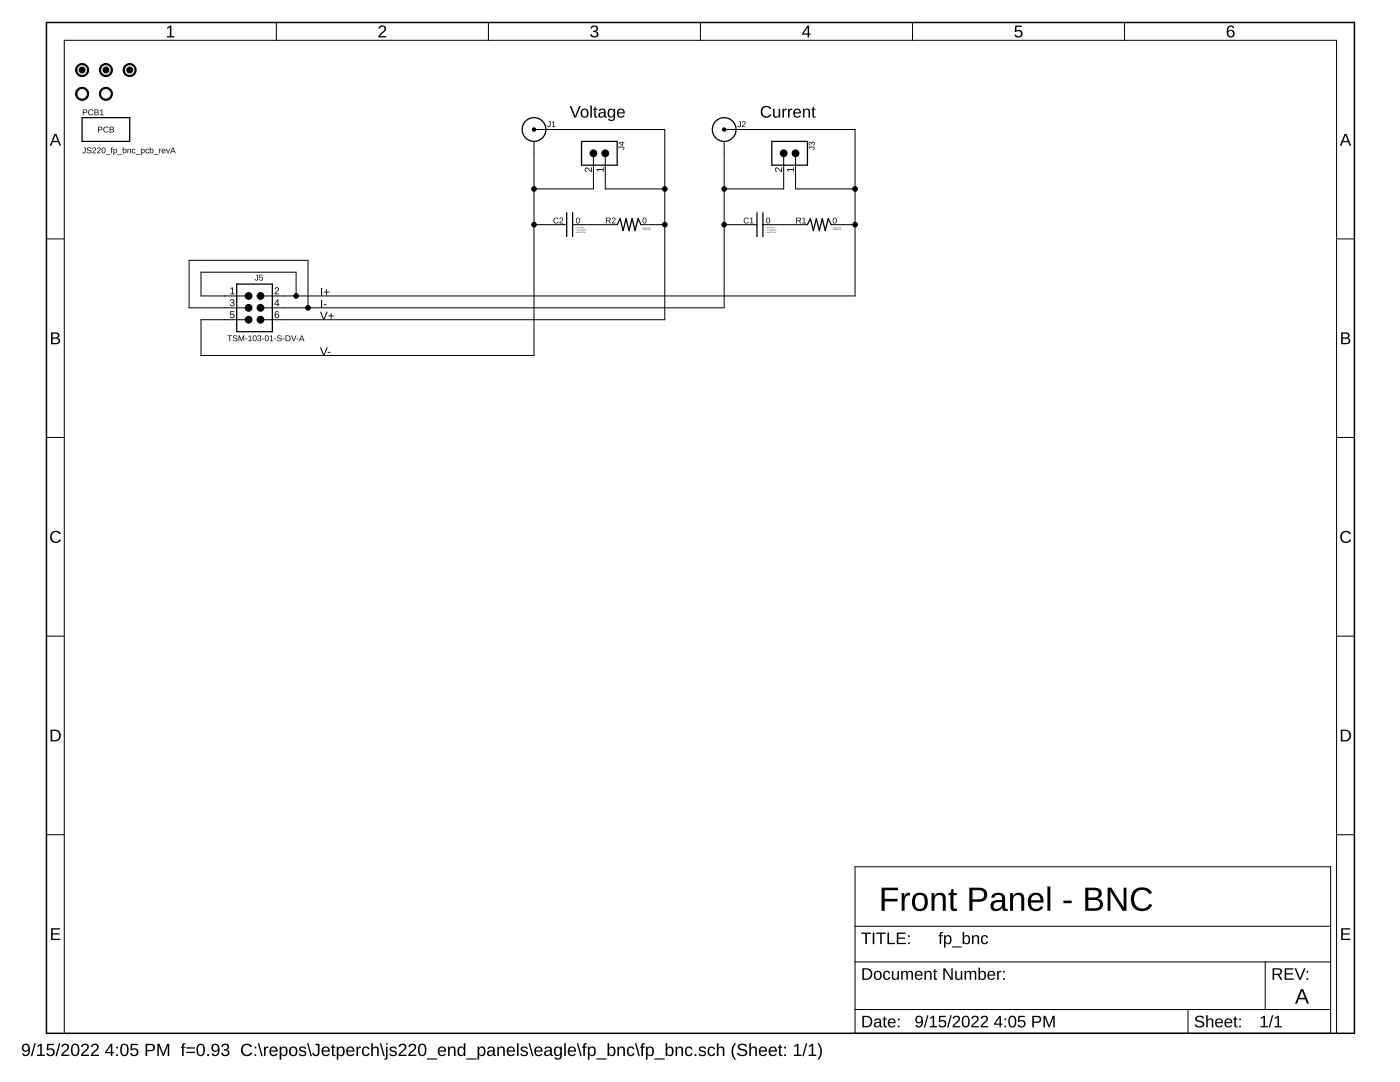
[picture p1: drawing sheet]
<?xml version="1.0" encoding="utf-8"?>
<!DOCTYPE eagle SYSTEM "eagle.dtd">
<eagle version="9.6.2">
<drawing>
<settings>
<setting alwaysvectorfont="no"/>
<setting verticaltext="up"/>
</settings>
<grid distance="0.1" unitdist="inch" unit="inch" style="lines" multiple="1" display="no" altdistance="0.01" altunitdist="inch" altunit="inch"/>
<schematic xreflabel="%F%N/%S.%C%R" xrefpart="/%S.%C%R">
<libraries>
<library name="frames">
<symbols>
<symbol name="FRAME_A_L">
<frame x1="0" y1="0" x2="279.4" y2="215.9" columns="6" rows="5" layer="94" border-bottom="no"/>
</symbol>
<symbol name="DOCFIELD">
<wire x1="0" y1="0" x2="71.12" y2="0" width="0.1016" layer="94"/>
<wire x1="101.6" y1="15.24" x2="87.63" y2="15.24" width="0.1016" layer="94"/>
<wire x1="0" y1="0" x2="0" y2="5.08" width="0.1016" layer="94"/>
<wire x1="0" y1="5.08" x2="71.12" y2="5.08" width="0.1016" layer="94"/>
<wire x1="0" y1="5.08" x2="0" y2="15.24" width="0.1016" layer="94"/>
<wire x1="101.6" y1="15.24" x2="101.6" y2="5.08" width="0.1016" layer="94"/>
<wire x1="71.12" y1="5.08" x2="71.12" y2="0" width="0.1016" layer="94"/>
<wire x1="71.12" y1="5.08" x2="87.63" y2="5.08" width="0.1016" layer="94"/>
<wire x1="71.12" y1="0" x2="101.6" y2="0" width="0.1016" layer="94"/>
<wire x1="87.63" y1="15.24" x2="87.63" y2="5.08" width="0.1016" layer="94"/>
<wire x1="87.63" y1="15.24" x2="0" y2="15.24" width="0.1016" layer="94"/>
<wire x1="87.63" y1="5.08" x2="101.6" y2="5.08" width="0.1016" layer="94"/>
<wire x1="101.6" y1="5.08" x2="101.6" y2="0" width="0.1016" layer="94"/>
<wire x1="0" y1="15.24" x2="0" y2="22.86" width="0.1016" layer="94"/>
<wire x1="101.6" y1="35.56" x2="0" y2="35.56" width="0.1016" layer="94"/>
<wire x1="101.6" y1="35.56" x2="101.6" y2="22.86" width="0.1016" layer="94"/>
<wire x1="0" y1="22.86" x2="101.6" y2="22.86" width="0.1016" layer="94"/>
<wire x1="0" y1="22.86" x2="0" y2="35.56" width="0.1016" layer="94"/>
<wire x1="101.6" y1="22.86" x2="101.6" y2="15.24" width="0.1016" layer="94"/>
<text x="1.27" y="1.27" size="2.54" layer="94">Date:</text>
<text x="12.7" y="1.27" size="2.54" layer="94">&gt;LAST_DATE_TIME</text>
<text x="72.39" y="1.27" size="2.54" layer="94">Sheet:</text>
<text x="86.36" y="1.27" size="2.54" layer="94">&gt;SHEET</text>
<text x="88.9" y="11.43" size="2.54" layer="94">REV:</text>
<text x="1.27" y="19.05" size="2.54" layer="94">TITLE:</text>
<text x="1.27" y="11.43" size="2.54" layer="94">Document Number:</text>
<text x="17.78" y="19.05" size="2.54" layer="94">&gt;DRAWING_NAME</text>
</symbol>
</symbols>
<devicesets>
<deviceset name="FRAME_A_L" prefix="FRAME" uservalue="yes">
<gates>
<gate name="G$1" symbol="FRAME_A_L" x="0" y="0" addlevel="always"/>
<gate name="G$2" symbol="DOCFIELD" x="172.72" y="0" addlevel="always"/>
</gates>
<devices>
<device name="">
<technologies>
<technology name=""/>
</technologies>
</device>
</devices>
</deviceset>
</devicesets>
</library>
<library name="jetperch">
<symbols>
<symbol name="CONN_0.1_3X2">
<pin name="2" x="5.08" y="2.54" visible="pad" length="short" rot="R180"/>
<pin name="4" x="5.08" y="0" visible="pad" length="short" rot="R180"/>
<wire x1="2.54" y1="5.08" x2="-5.08" y2="5.08" width="0.254" layer="94"/>
<wire x1="-5.08" y1="5.08" x2="-5.08" y2="-5.08" width="0.254" layer="94"/>
<wire x1="-5.08" y1="-5.08" x2="2.54" y2="-5.08" width="0.254" layer="94"/>
<circle x="0" y="2.54" radius="0.71841875" width="0" layer="94"/>
<circle x="0" y="0" radius="0.71841875" width="0" layer="94"/>
<wire x1="2.54" y1="-5.08" x2="2.54" y2="0" width="0.254" layer="94"/>
<wire x1="2.54" y1="0" x2="2.54" y2="2.54" width="0.254" layer="94"/>
<wire x1="2.54" y1="2.54" x2="2.54" y2="5.08" width="0.254" layer="94"/>
<wire x1="0" y1="2.54" x2="2.54" y2="2.54" width="0.1524" layer="94"/>
<wire x1="0" y1="0" x2="2.54" y2="0" width="0.1524" layer="94"/>
<text x="-5.08" y="5.334" size="1.27" layer="95">&gt;NAME</text>
<text x="-5.08" y="-6.858" size="1.27" layer="96">&gt;VALUE</text>
<pin name="1" x="-7.62" y="2.54" visible="pad" length="short"/>
<pin name="3" x="-7.62" y="0" visible="pad" length="short"/>
<circle x="-2.54" y="2.54" radius="0.71841875" width="0" layer="94"/>
<circle x="-2.54" y="0" radius="0.71841875" width="0" layer="94"/>
<wire x1="-2.54" y1="2.54" x2="-5.08" y2="2.54" width="0.1524" layer="94"/>
<wire x1="-2.54" y1="0" x2="-5.08" y2="0" width="0.1524" layer="94"/>
<pin name="5" x="-7.62" y="-2.54" visible="pad" length="short"/>
<circle x="-2.54" y="-2.54" radius="0.71841875" width="0" layer="94"/>
<wire x1="-2.54" y1="-2.54" x2="-5.08" y2="-2.54" width="0.1524" layer="94"/>
<pin name="6" x="5.08" y="-2.54" visible="pad" length="short" rot="R180"/>
<circle x="0" y="-2.54" radius="0.71841875" width="0" layer="94"/>
<wire x1="0" y1="-2.54" x2="2.54" y2="-2.54" width="0.1524" layer="94"/>
</symbol>
<symbol name="FIDUCIAL">
<circle x="0" y="0" radius="1.27" width="0.254" layer="94"/>
<circle x="0" y="0" radius="0.635" width="0" layer="94"/>
</symbol>
<symbol name="STAND-OFF">
<circle x="0" y="0" radius="1.27" width="0.254" layer="94"/>
</symbol>
<symbol name="PCB">
<wire x1="-5.08" y1="2.54" x2="-5.08" y2="-2.54" width="0.254" layer="94"/>
<wire x1="-5.08" y1="-2.54" x2="5.08" y2="-2.54" width="0.254" layer="94"/>
<wire x1="5.08" y1="-2.54" x2="5.08" y2="2.54" width="0.254" layer="94"/>
<wire x1="5.08" y1="2.54" x2="-5.08" y2="2.54" width="0.254" layer="94"/>
<text x="0" y="0" size="1.27" layer="94" align="center">PCB</text>
<text x="-5.08" y="-5.08" size="1.27" layer="96">&gt;VALUE</text>
<text x="-5.08" y="3.048" size="1.27" layer="95">&gt;NAME</text>
</symbol>
<symbol name="RES_H">
<wire x1="-2.54" y1="0" x2="-1.905" y2="1.27" width="0.254" layer="94"/>
<wire x1="-1.905" y1="1.27" x2="-1.27" y2="-1.27" width="0.254" layer="94"/>
<wire x1="-1.27" y1="-1.27" x2="-0.635" y2="1.27" width="0.254" layer="94"/>
<wire x1="-0.635" y1="1.27" x2="0" y2="-1.27" width="0.254" layer="94"/>
<wire x1="0" y1="-1.27" x2="0.635" y2="1.27" width="0.254" layer="94"/>
<wire x1="0.635" y1="1.27" x2="1.27" y2="-1.27" width="0.254" layer="94"/>
<wire x1="1.27" y1="-1.27" x2="1.905" y2="1.27" width="0.254" layer="94"/>
<wire x1="1.905" y1="1.27" x2="2.54" y2="0" width="0.254" layer="94"/>
<pin name="P$1" x="-5.08" y="0" visible="off" length="short"/>
<pin name="P$2" x="5.08" y="0" visible="off" length="short" rot="R180"/>
<text x="-2.794" y="0.254" size="1.27" layer="95" align="bottom-right">&gt;NAME</text>
<text x="2.794" y="0.254" size="1.27" layer="95">&gt;VALUE</text>
<text x="2.794" y="-0.254" size="0.254" layer="97" align="top-left">&gt;TOLERANCE</text>
<text x="2.794" y="-0.5842" size="0.254" layer="97" align="top-left">&gt;WATTAGE</text>
<text x="2.794" y="-0.9144" size="0.254" layer="97" align="top-left">&gt;TEMP_CO</text>
</symbol>
<symbol name="CAP_H">
<wire x1="0.635" y1="-2.54" x2="0.635" y2="0" width="0.254" layer="94"/>
<wire x1="0.635" y1="0" x2="0.635" y2="2.54" width="0.254" layer="94"/>
<wire x1="-0.635" y1="-2.54" x2="-0.635" y2="0" width="0.254" layer="94"/>
<wire x1="-0.635" y1="0" x2="-0.635" y2="2.54" width="0.254" layer="94"/>
<wire x1="-0.635" y1="0" x2="-2.54" y2="0" width="0.1524" layer="94"/>
<wire x1="0.635" y1="0" x2="2.54" y2="0" width="0.1524" layer="94"/>
<pin name="1" x="-5.08" y="0" visible="off" length="short"/>
<pin name="2" x="5.08" y="0" visible="off" length="short" rot="R180"/>
<text x="-1.27" y="0.254" size="1.27" layer="95" align="bottom-right">&gt;NAME</text>
<text x="1.27" y="0.254" size="1.27" layer="96">&gt;VALUE</text>
<text x="1.27" y="-0.762" size="0.254" layer="97">&gt;VOLTAGE</text>
<text x="1.27" y="-1.27" size="0.254" layer="97">&gt;TOLERANCE</text>
<text x="1.27" y="-1.778" size="0.254" layer="97">&gt;DIELECTRIC</text>
</symbol>
<symbol name="BNC">
<pin name="SIGNAL" x="5.08" y="0" visible="off" length="middle" rot="R180"/>
<circle x="0" y="0" radius="2.54" width="0.254" layer="94"/>
<text x="2.794" y="0.508" size="1.27" layer="94">&gt;NAME</text>
<circle x="0" y="0" radius="0.359209375" width="0" layer="94"/>
<pin name="SHIELD" x="0" y="-5.08" visible="off" length="short" rot="R90"/>
</symbol>
<symbol name="CONN_0.1_2X1">
<pin name="1" x="5.08" y="2.54" visible="pad" length="short" rot="R180"/>
<pin name="2" x="5.08" y="0" visible="pad" length="short" rot="R180"/>
<wire x1="2.54" y1="5.08" x2="-2.54" y2="5.08" width="0.254" layer="94"/>
<wire x1="-2.54" y1="5.08" x2="-2.54" y2="-2.54" width="0.254" layer="94"/>
<wire x1="-2.54" y1="-2.54" x2="2.54" y2="-2.54" width="0.254" layer="94"/>
<circle x="0" y="2.54" radius="0.71841875" width="0" layer="94"/>
<circle x="0" y="0" radius="0.71841875" width="0" layer="94"/>
<wire x1="2.54" y1="-2.54" x2="2.54" y2="0" width="0.254" layer="94"/>
<wire x1="2.54" y1="0" x2="2.54" y2="2.54" width="0.254" layer="94"/>
<wire x1="2.54" y1="2.54" x2="2.54" y2="5.08" width="0.254" layer="94"/>
<wire x1="0" y1="2.54" x2="2.54" y2="2.54" width="0.1524" layer="94"/>
<wire x1="0" y1="0" x2="2.54" y2="0" width="0.1524" layer="94"/>
<text x="-2.54" y="5.334" size="1.27" layer="95">&gt;NAME</text>
<text x="-2.54" y="-4.318" size="1.27" layer="96">&gt;VALUE</text>
</symbol>
</symbols>
<devicesets>
<deviceset name="CONN_0.1_3X2" prefix="J" uservalue="yes">
<gates>
<gate name="G1" symbol="CONN_0.1_3X2" x="0" y="0"/>
</gates>
<devices>
<device name="_F_RA" package="CONN_0.1_3X2_F_RA">
<connects>
<connect gate="G1" pin="1" pad="1"/>
<connect gate="G1" pin="2" pad="2"/>
<connect gate="G1" pin="3" pad="3"/>
<connect gate="G1" pin="4" pad="4"/>
<connect gate="G1" pin="5" pad="5"/>
<connect gate="G1" pin="6" pad="6"/>
</connects>
<technologies>
<technology name=""/>
</technologies>
</device>
<device name="_M" package="CONN_0.1_3X2_M">
<connects>
<connect gate="G1" pin="1" pad="1"/>
<connect gate="G1" pin="2" pad="2"/>
<connect gate="G1" pin="3" pad="3"/>
<connect gate="G1" pin="4" pad="4"/>
<connect gate="G1" pin="5" pad="5"/>
<connect gate="G1" pin="6" pad="6"/>
</connects>
<technologies>
<technology name=""/>
</technologies>
</device>
<device name="_MSA" package="CONN_0.1_3X2_MSA">
<connects>
<connect gate="G1" pin="1" pad="1"/>
<connect gate="G1" pin="2" pad="2"/>
<connect gate="G1" pin="3" pad="3"/>
<connect gate="G1" pin="4" pad="4"/>
<connect gate="G1" pin="5" pad="5"/>
<connect gate="G1" pin="6" pad="6"/>
</connects>
<technologies>
<technology name=""/>
</technologies>
</device>
</devices>
</deviceset>
<deviceset name="FIDUCIAL" prefix="FD">
<gates>
<gate name="G$1" symbol="FIDUCIAL" x="0" y="0"/>
</gates>
<devices>
<device name="_1MM" package="FIDUCIAL_1MM_2MM">
<technologies>
<technology name="">
<attribute name="POPULATE" value="0"/>
</technology>
</technologies>
</device>
</devices>
</deviceset>
<deviceset name="HOLE" prefix="H">
<gates>
<gate name="G$1" symbol="STAND-OFF" x="0" y="0"/>
</gates>
<devices>
<device name="_#6" package="HOLE_3.5MM">
<technologies>
<technology name=""/>
</technologies>
</device>
<device name="_#6_NORESTRICT" package="HOLE_3.5MM_NORESTRICT">
<technologies>
<technology name=""/>
</technologies>
</device>
</devices>
</deviceset>
<deviceset name="PCB" prefix="PCB" uservalue="yes">
<gates>
<gate name="G$1" symbol="PCB" x="0" y="0"/>
</gates>
<devices>
<device name="">
<technologies>
<technology name=""/>
</technologies>
</device>
</devices>
</deviceset>
<deviceset name="RESISTOR" prefix="R" uservalue="yes">
<gates>
<gate name="G$1" symbol="RES_H" x="0" y="0"/>
</gates>
<devices>
<device name="_0603" package="0603">
<connects>
<connect gate="G$1" pin="P$1" pad="1"/>
<connect gate="G$1" pin="P$2" pad="2"/>
</connects>
<technologies>
<technology name="">
<attribute name="TEMP_CO" value="100 ppm/°C" constant="no"/>
<attribute name="TOLERANCE" value="1%" constant="no"/>
<attribute name="WATTAGE" value="0.1W" constant="no"/>
</technology>
</technologies>
</device>
<device name="_0805" package="0805">
<connects>
<connect gate="G$1" pin="P$1" pad="1"/>
<connect gate="G$1" pin="P$2" pad="2"/>
</connects>
<technologies>
<technology name="">
<attribute name="TOLERANCE" value="" constant="no"/>
</technology>
</technologies>
</device>
<device name="_1206" package="1206">
<connects>
<connect gate="G$1" pin="P$1" pad="1"/>
<connect gate="G$1" pin="P$2" pad="2"/>
</connects>
<technologies>
<technology name="">
<attribute name="TOLERANCE" value="" constant="no"/>
</technology>
</technologies>
</device>
<device name="_2512" package="2512">
<connects>
<connect gate="G$1" pin="P$1" pad="1"/>
<connect gate="G$1" pin="P$2" pad="2"/>
</connects>
<technologies>
<technology name=""/>
</technologies>
</device>
<device name="_2728" package="2728">
<connects>
<connect gate="G$1" pin="P$1" pad="1"/>
<connect gate="G$1" pin="P$2" pad="2"/>
</connects>
<technologies>
<technology name=""/>
</technologies>
</device>
</devices>
</deviceset>
<deviceset name="CAP" prefix="C" uservalue="yes">
<gates>
<gate name="A" symbol="CAP_H" x="0" y="0"/>
</gates>
<devices>
<device name="_0603" package="0603">
<connects>
<connect gate="A" pin="1" pad="1"/>
<connect gate="A" pin="2" pad="2"/>
</connects>
<technologies>
<technology name=""/>
</technologies>
</device>
<device name="_1206" package="1206">
<connects>
<connect gate="A" pin="1" pad="1"/>
<connect gate="A" pin="2" pad="2"/>
</connects>
<technologies>
<technology name=""/>
</technologies>
</device>
<device name="_0805" package="0805">
<connects>
<connect gate="A" pin="1" pad="1"/>
<connect gate="A" pin="2" pad="2"/>
</connects>
<technologies>
<technology name=""/>
</technologies>
</device>
<device name="_1210" package="1210">
<connects>
<connect gate="A" pin="1" pad="1"/>
<connect gate="A" pin="2" pad="2"/>
</connects>
<technologies>
<technology name=""/>
</technologies>
</device>
</devices>
</deviceset>
<deviceset name="BNC_JACK" prefix="J" uservalue="yes">
<gates>
<gate name="G$1" symbol="BNC" x="0" y="0"/>
</gates>
<devices>
<device name="_31-5640-1010" package="BNC_31-5640-1010">
<connects>
<connect gate="G$1" pin="SHIELD" pad="GROUND"/>
<connect gate="G$1" pin="SIGNAL" pad="SIGNAL"/>
</connects>
<technologies>
<technology name=""/>
</technologies>
</device>
<device name="BNC_31-5329-52RFX" package="BNC_31-5329-52RFX">
<connects>
<connect gate="G$1" pin="SHIELD" pad="G@1 G@2 G@3 G@4"/>
<connect gate="G$1" pin="SIGNAL" pad="SIGNAL"/>
</connects>
<technologies>
<technology name=""/>
</technologies>
</device>
<device name="_5-1634513-1" package="BNC_5-1634513-1">
<connects>
<connect gate="G$1" pin="SHIELD" pad="G@1 G@2 G@3 G@4"/>
<connect gate="G$1" pin="SIGNAL" pad="SIGNAL"/>
</connects>
<technologies>
<technology name=""/>
</technologies>
</device>
</devices>
</deviceset>
<deviceset name="CONN_0.1_2X1" prefix="J" uservalue="yes">
<gates>
<gate name="G$1" symbol="CONN_0.1_2X1" x="0" y="-2.54"/>
</gates>
<devices>
<device name="" package="CONN_0.1_2X1_M">
<connects>
<connect gate="G$1" pin="1" pad="1"/>
<connect gate="G$1" pin="2" pad="2"/>
</connects>
<technologies>
<technology name=""/>
</technologies>
</device>
</devices>
</deviceset>
</devicesets>
</library>
</libraries>
<attributes>
</attributes>
<variantdefs>
</variantdefs>
<classes>
<class number="0" name="default" width="0" drill="0">
</class>
</classes>
<parts>
<part name="FRAME1" library="frames" deviceset="FRAME_A_L" device="" value="PG1"/>
<part name="J5" library="jetperch" deviceset="CONN_0.1_3X2" device="_MSA" value="TSM-103-01-S-DV-A">
<attribute name="MPN" value="TSM-103-01-S-DV-A"/>
<attribute name="POPULATE" value="1"/>
</part>
<part name="FUD1" library="jetperch" deviceset="FIDUCIAL" device="_1MM"/>
<part name="FUD2" library="jetperch" deviceset="FIDUCIAL" device="_1MM"/>
<part name="FUD3" library="jetperch" deviceset="FIDUCIAL" device="_1MM"/>
<part name="H1" library="jetperch" deviceset="HOLE" device="_#6_NORESTRICT" value="HOLE_#6_NORESTRICT">
<attribute name="POPULATE" value="0"/>
</part>
<part name="H2" library="jetperch" deviceset="HOLE" device="_#6_NORESTRICT" value="HOLE_#6_NORESTRICT">
<attribute name="POPULATE" value="0"/>
</part>
<part name="PCB1" library="jetperch" deviceset="PCB" device="" value="JS220_fp_bnc_pcb_revA">
<attribute name="POPULATE" value="1"/>
</part>
<part name="R2" library="jetperch" deviceset="RESISTOR" device="_1206" value="0">
<attribute name="POPULATE" value="0"/>
<attribute name="TOLERANCE" value="1%"/>
</part>
<part name="C2" library="jetperch" deviceset="CAP" device="_0603" value="0">
<attribute name="POPULATE" value="0"/>
</part>
<part name="J1" library="jetperch" deviceset="BNC_JACK" device="BNC_31-5329-52RFX" value="031-5329-52RFX">
<attribute name="MPN" value="031-5329-52RFX"/>
<attribute name="POPULATE" value="1"/>
</part>
<part name="J2" library="jetperch" deviceset="BNC_JACK" device="BNC_31-5329-52RFX" value="031-5329-52RFX">
<attribute name="MPN" value="031-5329-52RFX"/>
<attribute name="POPULATE" value="1"/>
</part>
<part name="R1" library="jetperch" deviceset="RESISTOR" device="_1206" value="0">
<attribute name="POPULATE" value="0"/>
<attribute name="TOLERANCE" value="1%"/>
</part>
<part name="C1" library="jetperch" deviceset="CAP" device="_0603" value="0">
<attribute name="POPULATE" value="0"/>
</part>
<part name="J3" library="jetperch" deviceset="CONN_0.1_2X1" device="">
<attribute name="POPULATE" value="0"/>
</part>
<part name="J4" library="jetperch" deviceset="CONN_0.1_2X1" device="">
<attribute name="POPULATE" value="0"/>
</part>
</parts>
<sheets>
<sheet>
<plain>
<text x="177.8" y="26.162" size="5.08" layer="97">Front Panel - BNC</text>
<text x="266.7" y="6.35" size="3.175" layer="97">A</text>
<text x="111.76" y="195.58" size="2.54" layer="97">Voltage</text>
<text x="152.4" y="195.58" size="2.54" layer="97">Current</text>
</plain>
<instances>
<instance part="FRAME1" gate="G$1" x="0" y="0" smashed="yes"/>
<instance part="FRAME1" gate="G$2" x="172.72" y="0" smashed="yes">
<attribute name="LAST_DATE_TIME" x="185.42" y="1.27" size="2.54" layer="94"/>
<attribute name="SHEET" x="259.08" y="1.27" size="2.54" layer="94"/>
<attribute name="DRAWING_NAME" x="190.5" y="19.05" size="2.54" layer="94"/>
</instance>
<instance part="J5" gate="G1" x="45.72" y="154.94" smashed="yes">
<attribute name="MPN" x="45.72" y="154.94" size="1.778" layer="96" display="off"/>
<attribute name="POPULATE" x="45.72" y="154.94" size="1.778" layer="96" display="off"/>
<attribute name="NAME" x="44.45" y="160.782" size="1.27" layer="95"/>
<attribute name="VALUE" x="38.608" y="147.828" size="1.27" layer="96"/>
</instance>
<instance part="FUD1" gate="G$1" x="7.62" y="205.74" smashed="yes"/>
<instance part="FUD2" gate="G$1" x="12.7" y="205.74" smashed="yes"/>
<instance part="FUD3" gate="G$1" x="17.78" y="205.74" smashed="yes"/>
<instance part="H1" gate="G$1" x="7.62" y="200.66" smashed="yes">
<attribute name="POPULATE" x="7.62" y="200.66" size="1.778" layer="96" display="off"/>
</instance>
<instance part="H2" gate="G$1" x="12.7" y="200.66" smashed="yes">
<attribute name="POPULATE" x="12.7" y="200.66" size="1.778" layer="96" display="off"/>
</instance>
<instance part="PCB1" gate="G$1" x="12.7" y="193.04" smashed="yes">
<attribute name="VALUE" x="7.62" y="187.96" size="1.27" layer="96"/>
<attribute name="NAME" x="7.62" y="196.088" size="1.27" layer="95"/>
<attribute name="POPULATE" x="12.7" y="193.04" size="1.27" layer="96" display="off"/>
</instance>
<instance part="R2" gate="G$1" x="124.46" y="172.72" smashed="yes">
<attribute name="NAME" x="121.666" y="172.974" size="1.27" layer="95" align="bottom-right"/>
<attribute name="VALUE" x="127.254" y="172.974" size="1.27" layer="95"/>
<attribute name="POPULATE" x="124.46" y="172.72" size="1.778" layer="96" display="off"/>
</instance>
<instance part="C2" gate="A" x="111.76" y="172.72" smashed="yes">
<attribute name="NAME" x="110.49" y="172.974" size="1.27" layer="95" align="bottom-right"/>
<attribute name="VALUE" x="113.03" y="172.974" size="1.27" layer="96"/>
<attribute name="POPULATE" x="111.76" y="172.72" size="1.778" layer="96" display="off"/>
</instance>
<instance part="J1" gate="G$1" x="104.14" y="193.04" smashed="yes">
<attribute name="NAME" x="106.934" y="193.548" size="1.27" layer="94"/>
<attribute name="POPULATE" x="104.14" y="193.04" size="1.778" layer="96" display="off"/>
<attribute name="MPN" x="104.14" y="193.04" size="1.778" layer="96" display="off"/>
</instance>
<instance part="J2" gate="G$1" x="144.78" y="193.04" smashed="yes">
<attribute name="NAME" x="147.574" y="193.548" size="1.27" layer="94"/>
<attribute name="POPULATE" x="144.78" y="193.04" size="1.778" layer="96" display="off"/>
<attribute name="MPN" x="144.78" y="193.04" size="1.778" layer="96" display="off"/>
</instance>
<instance part="R1" gate="G$1" x="165.1" y="172.72" smashed="yes">
<attribute name="NAME" x="162.306" y="172.974" size="1.27" layer="95" align="bottom-right"/>
<attribute name="VALUE" x="167.894" y="172.974" size="1.27" layer="95"/>
<attribute name="POPULATE" x="165.1" y="172.72" size="1.778" layer="96" display="off"/>
</instance>
<instance part="C1" gate="A" x="152.4" y="172.72" smashed="yes">
<attribute name="NAME" x="151.13" y="172.974" size="1.27" layer="95" align="bottom-right"/>
<attribute name="VALUE" x="153.67" y="172.974" size="1.27" layer="96"/>
<attribute name="POPULATE" x="152.4" y="172.72" size="1.778" layer="96" display="off"/>
</instance>
<instance part="J3" gate="G$1" x="157.48" y="187.96" smashed="yes" rot="R270">
<attribute name="NAME" x="162.814" y="190.5" size="1.27" layer="95" rot="R270"/>
<attribute name="VALUE" x="153.162" y="190.5" size="1.27" layer="96" rot="R270"/>
<attribute name="POPULATE" x="157.48" y="187.96" size="2.54" layer="96" rot="R270" display="off"/>
</instance>
<instance part="J4" gate="G$1" x="116.84" y="187.96" smashed="yes" rot="R270">
<attribute name="NAME" x="122.174" y="190.5" size="1.27" layer="95" rot="R270"/>
<attribute name="VALUE" x="112.522" y="190.5" size="1.27" layer="96" rot="R270"/>
<attribute name="POPULATE" x="116.84" y="187.96" size="2.54" layer="96" rot="R270" display="off"/>
</instance>
</instances>
<busses>
</busses>
<nets>
<net name="I+" class="0">
<segment>
<label x="58.42" y="157.48" size="1.778" layer="95"/>
<pinref part="J5" gate="G1" pin="1"/>
<wire x1="38.1" y1="157.48" x2="33.02" y2="157.48" width="0.1524" layer="91"/>
<wire x1="33.02" y1="157.48" x2="33.02" y2="162.56" width="0.1524" layer="91"/>
<wire x1="33.02" y1="162.56" x2="53.34" y2="162.56" width="0.1524" layer="91"/>
<wire x1="53.34" y1="162.56" x2="53.34" y2="157.48" width="0.1524" layer="91"/>
<junction x="53.34" y="157.48"/>
<pinref part="J5" gate="G1" pin="2"/>
<wire x1="53.34" y1="157.48" x2="50.8" y2="157.48" width="0.1524" layer="91"/>
<wire x1="53.34" y1="157.48" x2="172.72" y2="157.48" width="0.1524" layer="91"/>
<wire x1="172.72" y1="157.48" x2="172.72" y2="172.72" width="0.1524" layer="91"/>
<pinref part="J2" gate="G$1" pin="SIGNAL"/>
<wire x1="172.72" y1="172.72" x2="172.72" y2="180.34" width="0.1524" layer="91"/>
<wire x1="172.72" y1="180.34" x2="172.72" y2="193.04" width="0.1524" layer="91"/>
<wire x1="172.72" y1="193.04" x2="149.86" y2="193.04" width="0.1524" layer="91"/>
<pinref part="R1" gate="G$1" pin="P$2"/>
<wire x1="170.18" y1="172.72" x2="172.72" y2="172.72" width="0.1524" layer="91"/>
<junction x="172.72" y="172.72"/>
<pinref part="J3" gate="G$1" pin="1"/>
<wire x1="160.02" y1="182.88" x2="160.02" y2="180.34" width="0.1524" layer="91"/>
<wire x1="160.02" y1="180.34" x2="172.72" y2="180.34" width="0.1524" layer="91"/>
<junction x="172.72" y="180.34"/>
</segment>
</net>
<net name="V-" class="0">
<segment>
<pinref part="J5" gate="G1" pin="5"/>
<wire x1="38.1" y1="152.4" x2="33.02" y2="152.4" width="0.1524" layer="91"/>
<wire x1="33.02" y1="152.4" x2="33.02" y2="144.78" width="0.1524" layer="91"/>
<wire x1="33.02" y1="144.78" x2="104.14" y2="144.78" width="0.1524" layer="91"/>
<label x="58.42" y="144.78" size="1.778" layer="95"/>
<wire x1="104.14" y1="172.72" x2="104.14" y2="180.34" width="0.1524" layer="91"/>
<pinref part="C2" gate="A" pin="1"/>
<wire x1="104.14" y1="180.34" x2="104.14" y2="187.96" width="0.1524" layer="91"/>
<wire x1="106.68" y1="172.72" x2="104.14" y2="172.72" width="0.1524" layer="91"/>
<pinref part="J1" gate="G$1" pin="SHIELD"/>
<wire x1="104.14" y1="144.78" x2="104.14" y2="172.72" width="0.1524" layer="91"/>
<junction x="104.14" y="172.72"/>
<pinref part="J4" gate="G$1" pin="2"/>
<wire x1="116.84" y1="182.88" x2="116.84" y2="180.34" width="0.1524" layer="91"/>
<wire x1="116.84" y1="180.34" x2="104.14" y2="180.34" width="0.1524" layer="91"/>
<junction x="104.14" y="180.34"/>
</segment>
</net>
<net name="I-" class="0">
<segment>
<label x="58.42" y="154.94" size="1.778" layer="95"/>
<wire x1="50.8" y1="154.94" x2="55.88" y2="154.94" width="0.1524" layer="91"/>
<pinref part="J5" gate="G1" pin="4"/>
<pinref part="J5" gate="G1" pin="3"/>
<wire x1="38.1" y1="154.94" x2="30.48" y2="154.94" width="0.1524" layer="91"/>
<wire x1="30.48" y1="154.94" x2="30.48" y2="165.1" width="0.1524" layer="91"/>
<wire x1="30.48" y1="165.1" x2="55.88" y2="165.1" width="0.1524" layer="91"/>
<wire x1="55.88" y1="165.1" x2="55.88" y2="154.94" width="0.1524" layer="91"/>
<junction x="55.88" y="154.94"/>
<pinref part="J2" gate="G$1" pin="SHIELD"/>
<wire x1="55.88" y1="154.94" x2="144.78" y2="154.94" width="0.1524" layer="91"/>
<wire x1="144.78" y1="154.94" x2="144.78" y2="172.72" width="0.1524" layer="91"/>
<pinref part="C1" gate="A" pin="1"/>
<wire x1="144.78" y1="172.72" x2="144.78" y2="180.34" width="0.1524" layer="91"/>
<wire x1="144.78" y1="180.34" x2="144.78" y2="187.96" width="0.1524" layer="91"/>
<wire x1="147.32" y1="172.72" x2="144.78" y2="172.72" width="0.1524" layer="91"/>
<junction x="144.78" y="172.72"/>
<pinref part="J3" gate="G$1" pin="2"/>
<wire x1="157.48" y1="182.88" x2="157.48" y2="180.34" width="0.1524" layer="91"/>
<wire x1="157.48" y1="180.34" x2="144.78" y2="180.34" width="0.1524" layer="91"/>
<junction x="144.78" y="180.34"/>
</segment>
</net>
<net name="V+" class="0">
<segment>
<pinref part="J5" gate="G1" pin="6"/>
<label x="58.42" y="152.4" size="1.778" layer="95"/>
<wire x1="132.08" y1="152.4" x2="132.08" y2="172.72" width="0.1524" layer="91"/>
<pinref part="R2" gate="G$1" pin="P$2"/>
<wire x1="132.08" y1="172.72" x2="132.08" y2="180.34" width="0.1524" layer="91"/>
<wire x1="132.08" y1="180.34" x2="132.08" y2="193.04" width="0.1524" layer="91"/>
<wire x1="129.54" y1="172.72" x2="132.08" y2="172.72" width="0.1524" layer="91"/>
<junction x="132.08" y="172.72"/>
<pinref part="J1" gate="G$1" pin="SIGNAL"/>
<wire x1="109.22" y1="193.04" x2="132.08" y2="193.04" width="0.1524" layer="91"/>
<wire x1="50.8" y1="152.4" x2="132.08" y2="152.4" width="0.1524" layer="91"/>
<pinref part="J4" gate="G$1" pin="1"/>
<wire x1="119.38" y1="182.88" x2="119.38" y2="180.34" width="0.1524" layer="91"/>
<wire x1="119.38" y1="180.34" x2="132.08" y2="180.34" width="0.1524" layer="91"/>
<junction x="132.08" y="180.34"/>
</segment>
</net>
<net name="V_T" class="0">
<segment>
<pinref part="C2" gate="A" pin="2"/>
<pinref part="R2" gate="G$1" pin="P$1"/>
<wire x1="116.84" y1="172.72" x2="119.38" y2="172.72" width="0.1524" layer="91"/>
</segment>
</net>
<net name="I_T" class="0">
<segment>
<pinref part="C1" gate="A" pin="2"/>
<pinref part="R1" gate="G$1" pin="P$1"/>
<wire x1="157.48" y1="172.72" x2="160.02" y2="172.72" width="0.1524" layer="91"/>
</segment>
</net>
</nets>
</sheet>
</sheets>
<errors>
<approved hash="113,1,159.728,184.785,J3,,,,,"/>
<approved hash="113,1,119.088,184.785,J4,,,,,"/>
</errors>
</schematic>
</drawing>
<compatibility>
<note version="8.2" severity="warning">
Since Version 8.2, EAGLE supports online libraries. The ids
of those online libraries will not be understood (or retained)
with this version.
</note>
<note version="8.3" severity="warning">
Since Version 8.3, EAGLE supports URNs for individual library
assets (packages, symbols, and devices). The URNs of those assets
will not be understood (or retained) with this version.
</note>
</compatibility>
</eagle>
